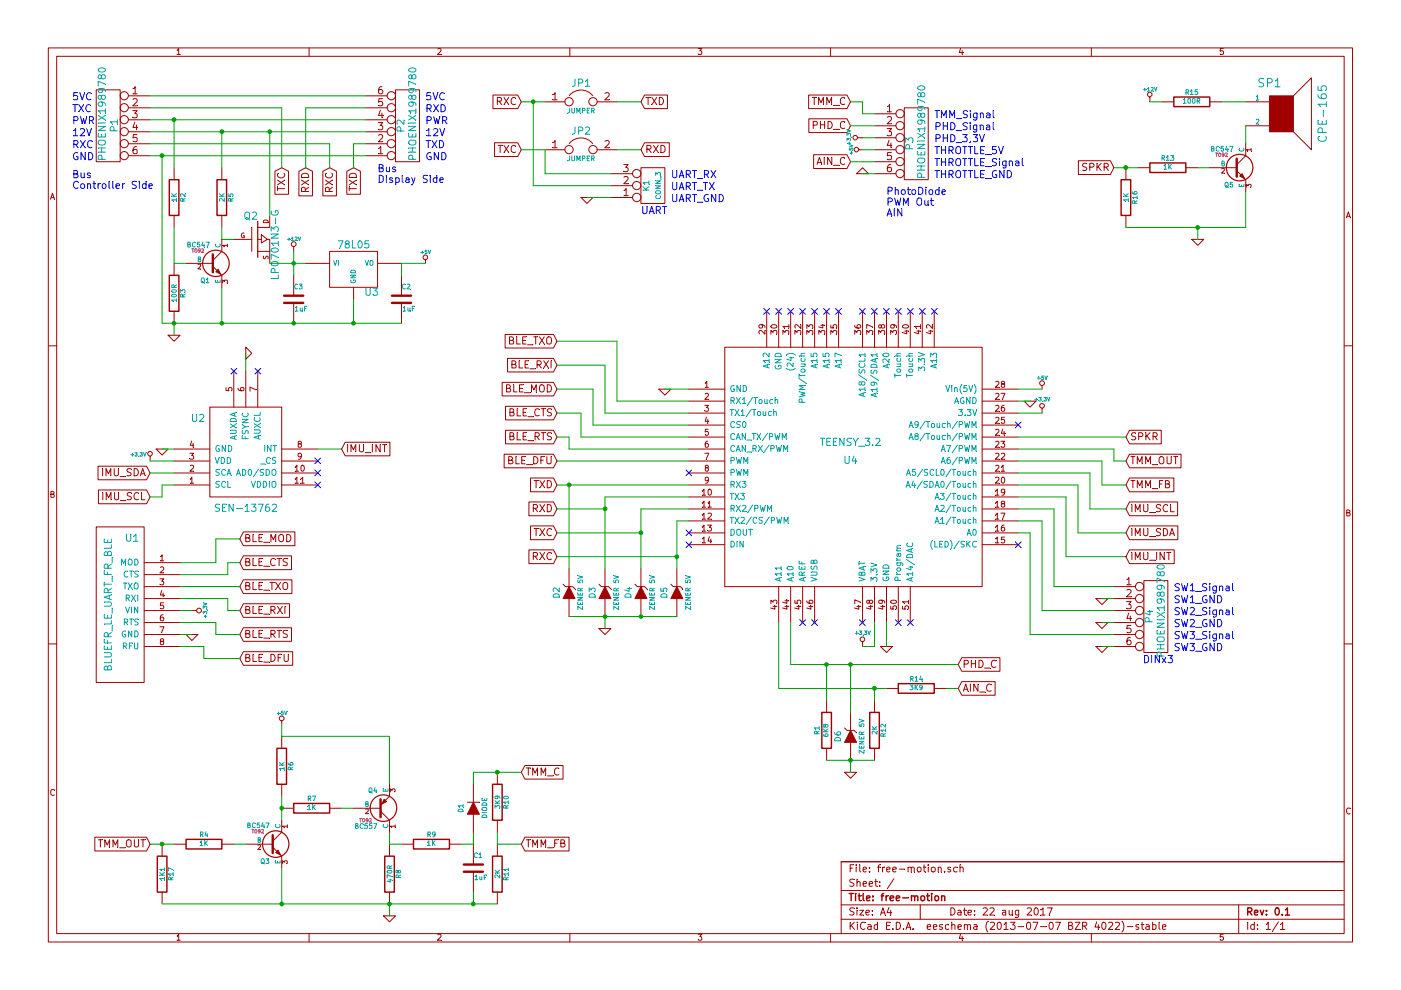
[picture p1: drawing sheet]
EESchema Schematic File Version 2
LIBS:power
LIBS:device
LIBS:transistors
LIBS:conn
LIBS:linear
LIBS:regul
LIBS:74xx
LIBS:cmos4000
LIBS:adc-dac
LIBS:memory
LIBS:xilinx
LIBS:special
LIBS:microcontrollers
LIBS:dsp
LIBS:microchip
LIBS:analog_switches
LIBS:motorola
LIBS:texas
LIBS:intel
LIBS:audio
LIBS:interface
LIBS:digital-audio
LIBS:philips
LIBS:display
LIBS:cypress
LIBS:siliconi
LIBS:opto
LIBS:atmel
LIBS:contrib
LIBS:valves
LIBS:user
LIBS:free-motion-cache
EELAYER 27 0
EELAYER END
$Descr A4 11693 8268
encoding utf-8
Sheet 1 1
Title "free-motion"
Date "22 aug 2017"
Rev "0.1"
Comp ""
Comment1 ""
Comment2 ""
Comment3 ""
Comment4 ""
$EndDescr
$Comp
L TEENSY_3.1 U4
U 1 1
P 7100 3900
F 0 "U4" H 7100 3950 60  0000 C CNN
F 1 "TEENSY_3.2" H 7100 4100 60  0000 C CNN
F 2 "~" H 7050 4000 60  0000 C CNN
F 3 "~" H 7050 4000 60  0000 C CNN
	1    7100 3900
	1    0    0    -1  
$EndComp
$Comp
L SEN-13762 U2
U 1 1
P 2050 3900
F 0 "U2" H 1650 4300 60  0000 C CNN
F 1 "SEN-13762" H 2050 3550 60  0000 C CNN
F 2 "" H 2000 3900 60  0000 C CNN
F 3 "" H 2000 3900 60  0000 C CNN
	1    2050 3900
	1    0    0    -1  
$EndComp
$Comp
L BLUEFR_LE_UART_FR_BLE U1
U 1 1
P 1000 5050
F 0 "U1" H 900 5600 60  0000 C CNN
F 1 "BLUEFR_LE_UART_FR_BLE" V 1100 5050 60  0000 C CNN
F 2 "" H 800 7250 60  0000 C CNN
F 3 "" H 800 7250 60  0000 C CNN
	1    1000 5050
	-1   0    0    -1  
$EndComp
$Comp
L CONN_6 P1
U 1 1
P 900 1050
F 0 "P1" V 850 1050 60  0000 C CNN
F 1 "PHOENIX1989780" V 950 1150 60  0000 C CNN
F 2 "~" H 900 1050 60  0000 C CNN
F 3 "~" H 900 1050 60  0000 C CNN
	1    900  1050
	-1   0    0    -1  
$EndComp
$Comp
L CONN_6 P2
U 1 1
P 3400 1050
F 0 "P2" V 3350 1050 60  0000 C CNN
F 1 "PHOENIX1989780" V 3450 950 60  0000 C CNN
F 2 "~" H 3400 1050 60  0000 C CNN
F 3 "~" H 3400 1050 60  0000 C CNN
	1    3400 1050
	1    0    0    1   
$EndComp
$Comp
L CONN_6 P3
U 1 1
P 7650 1200
F 0 "P3" V 7600 1200 60  0000 C CNN
F 1 "PHOENIX1989780" V 7700 1300 60  0000 C CNN
F 2 "~" H 7650 1200 60  0000 C CNN
F 3 "~" H 7650 1200 60  0000 C CNN
	1    7650 1200
	1    0    0    -1  
$EndComp
$Comp
L CONN_6 P4
U 1 1
P 9650 5150
F 0 "P4" V 9600 5150 60  0000 C CNN
F 1 "PHOENIX1989780" V 9700 5200 60  0000 C CNN
F 2 "~" H 9650 5150 60  0000 C CNN
F 3 "~" H 9650 5150 60  0000 C CNN
	1    9650 5150
	1    0    0    -1  
$EndComp
Text Notes 600  1500 0    60   ~ 0
Bus\nController Side
Text Notes 3150 1450 0    60   ~ 0
Bus\nDisplay Side
Text Notes 7400 1640 0    60   ~ 0
PhotoDiode\nPWM Out\nAIN
Text Notes 9800 5550 2    60   ~ 0
DINx3
$Comp
L 7805 U3
U 1 1
P 2950 2250
F 0 "U3" H 3100 2054 60  0000 C CNN
F 1 "78L05" H 2950 2450 60  0000 C CNN
F 2 "~" H 2950 2250 60  0000 C CNN
F 3 "~" H 2950 2250 60  0000 C CNN
	1    2950 2250
	1    0    0    -1  
$EndComp
$Comp
L MOSFET_P Q2
U 1 1
P 2150 2000
F 0 "Q2" H 2150 2190 60  0000 R CNN
F 1 "LP0701N3-G" V 2300 2250 60  0000 R CNN
F 2 "~" H 2150 2000 60  0000 C CNN
F 3 "~" H 2150 2000 60  0000 C CNN
	1    2150 2000
	1    0    0    -1  
$EndComp
$Comp
L R R2
U 1 1
P 1450 1650
F 0 "R2" V 1530 1650 40  0000 C CNN
F 1 "1K" V 1457 1651 40  0000 C CNN
F 2 "~" V 1380 1650 30  0000 C CNN
F 3 "~" H 1450 1650 30  0000 C CNN
	1    1450 1650
	1    0    0    -1  
$EndComp
$Comp
L R R5
U 1 1
P 1850 1650
F 0 "R5" V 1930 1650 40  0000 C CNN
F 1 "2K" V 1857 1651 40  0000 C CNN
F 2 "~" V 1780 1650 30  0000 C CNN
F 3 "~" H 1850 1650 30  0000 C CNN
	1    1850 1650
	1    0    0    -1  
$EndComp
$Comp
L R R3
U 1 1
P 1450 2450
F 0 "R3" V 1530 2450 40  0000 C CNN
F 1 "100R" V 1457 2451 40  0000 C CNN
F 2 "~" V 1380 2450 30  0000 C CNN
F 3 "~" H 1450 2450 30  0000 C CNN
	1    1450 2450
	1    0    0    -1  
$EndComp
$Comp
L GND #PWR01
U 1 1
P 1450 2800
F 0 "#PWR01" H 1450 2800 30  0001 C CNN
F 1 "GND" H 1450 2730 30  0001 C CNN
F 2 "" H 1450 2800 60  0000 C CNN
F 3 "" H 1450 2800 60  0000 C CNN
	1    1450 2800
	1    0    0    -1  
$EndComp
$Comp
L +5V #PWR02
U 1 1
P 3550 2200
F 0 "#PWR02" H 3550 2290 20  0001 C CNN
F 1 "+5V" H 3550 2290 30  0000 C CNN
F 2 "" H 3550 2200 60  0000 C CNN
F 3 "" H 3550 2200 60  0000 C CNN
	1    3550 2200
	1    0    0    -1  
$EndComp
Text Notes 600  1350 0    60   ~ 0
GND
Text Notes 600  1150 0    60   ~ 0
12V
Text Notes 600  1250 0    60   ~ 0
RXC
Text Notes 600  950  0    60   ~ 0
TXC
Text Notes 600  1050 0    60   ~ 0
PWR\n
Text Notes 600  850  0    60   ~ 0
5VC\n
Text GLabel 2750 1400 3    60   Input ~ 0
RXC
Text GLabel 2350 1400 3    60   Input ~ 0
TXC
Text GLabel 2550 1400 3    60   Input ~ 0
RXD
Text GLabel 2950 1400 3    60   Input ~ 0
TXD
$Comp
L +5V #PWR03
U 1 1
P 8700 3250
F 0 "#PWR03" H 8700 3340 20  0001 C CNN
F 1 "+5V" H 8700 3340 30  0000 C CNN
F 2 "" H 8700 3250 60  0000 C CNN
F 3 "" H 8700 3250 60  0000 C CNN
	1    8700 3250
	1    0    0    -1  
$EndComp
$Comp
L +3,3V #PWR04
U 1 1
P 8700 3450
F 0 "#PWR04" H 8700 3410 30  0001 C CNN
F 1 "+3,3V" H 8700 3560 30  0000 C CNN
F 2 "" H 8700 3450 60  0000 C CNN
F 3 "" H 8700 3450 60  0000 C CNN
	1    8700 3450
	1    0    0    -1  
$EndComp
$Comp
L GND #PWR05
U 1 1
P 8600 3350
F 0 "#PWR05" H 8600 3350 30  0001 C CNN
F 1 "GND" H 8600 3280 30  0001 C CNN
F 2 "" H 8600 3350 60  0000 C CNN
F 3 "" H 8600 3350 60  0000 C CNN
	1    8600 3350
	1    0    0    -1  
$EndComp
$Comp
L +3,3V #PWR06
U 1 1
P 7200 5400
F 0 "#PWR06" H 7200 5360 30  0001 C CNN
F 1 "+3,3V" H 7200 5510 30  0000 C CNN
F 2 "" H 7200 5400 60  0000 C CNN
F 3 "" H 7200 5400 60  0000 C CNN
	1    7200 5400
	1    0    0    -1  
$EndComp
NoConn ~ 7200 5200
$Comp
L GND #PWR07
U 1 1
P 7400 5400
F 0 "#PWR07" H 7400 5400 30  0001 C CNN
F 1 "GND" H 7400 5330 30  0001 C CNN
F 2 "" H 7400 5400 60  0000 C CNN
F 3 "" H 7400 5400 60  0000 C CNN
	1    7400 5400
	1    0    0    -1  
$EndComp
$Comp
L GND #PWR08
U 1 1
P 5550 3250
F 0 "#PWR08" H 5550 3250 30  0001 C CNN
F 1 "GND" H 5550 3180 30  0001 C CNN
F 2 "" H 5550 3250 60  0000 C CNN
F 3 "" H 5550 3250 60  0000 C CNN
	1    5550 3250
	1    0    0    -1  
$EndComp
$Comp
L GND #PWR09
U 1 1
P 1350 3750
F 0 "#PWR09" H 1350 3750 30  0001 C CNN
F 1 "GND" H 1350 3680 30  0001 C CNN
F 2 "" H 1350 3750 60  0000 C CNN
F 3 "" H 1350 3750 60  0000 C CNN
	1    1350 3750
	1    0    0    -1  
$EndComp
$Comp
L +3,3V #PWR010
U 1 1
P 1250 3850
F 0 "#PWR010" H 1250 3810 30  0001 C CNN
F 1 "+3,3V" H 1150 3900 30  0000 C CNN
F 2 "" H 1250 3850 60  0000 C CNN
F 3 "" H 1250 3850 60  0000 C CNN
	1    1250 3850
	1    0    0    -1  
$EndComp
NoConn ~ 2650 4050
NoConn ~ 2650 3950
Text GLabel 1250 4150 0    60   Input ~ 0
IMU_SCL
Text GLabel 2850 3750 2    60   Input ~ 0
IMU_INT
Text GLabel 1250 3950 0    60   Input ~ 0
IMU_SDA
NoConn ~ 2650 3850
$Comp
L ZENER D3
U 1 1
P 5050 4950
F 0 "D3" H 5050 5050 50  0000 C CNN
F 1 "ZENER 5V" H 5050 4850 40  0000 C CNN
F 2 "~" H 5050 4950 60  0000 C CNN
F 3 "~" H 5050 4950 60  0000 C CNN
	1    5050 4950
	0    -1   -1   0   
$EndComp
$Comp
L ZENER D2
U 1 1
P 4750 4950
F 0 "D2" H 4750 5050 50  0000 C CNN
F 1 "ZENER 5V" H 4750 4850 40  0000 C CNN
F 2 "~" H 4750 4950 60  0000 C CNN
F 3 "~" H 4750 4950 60  0000 C CNN
	1    4750 4950
	0    -1   -1   0   
$EndComp
$Comp
L ZENER D4
U 1 1
P 5350 4950
F 0 "D4" H 5350 5050 50  0000 C CNN
F 1 "ZENER 5V" H 5350 4850 40  0000 C CNN
F 2 "~" H 5350 4950 60  0000 C CNN
F 3 "~" H 5350 4950 60  0000 C CNN
	1    5350 4950
	0    -1   -1   0   
$EndComp
$Comp
L ZENER D5
U 1 1
P 5650 4950
F 0 "D5" H 5650 5050 50  0000 C CNN
F 1 "ZENER 5V" H 5650 4850 40  0000 C CNN
F 2 "~" H 5650 4950 60  0000 C CNN
F 3 "~" H 5650 4950 60  0000 C CNN
	1    5650 4950
	0    -1   -1   0   
$EndComp
NoConn ~ 5750 4550
NoConn ~ 5750 4450
Text GLabel 4650 4650 0    60   Input ~ 0
RXC
Text GLabel 4650 4450 0    60   Input ~ 0
TXC
Text GLabel 4650 4250 0    60   Input ~ 0
RXD
Text GLabel 4650 4050 0    60   Input ~ 0
TXD
$Comp
L GND #PWR011
U 1 1
P 5050 5250
F 0 "#PWR011" H 5050 5250 30  0001 C CNN
F 1 "GND" H 5050 5180 30  0001 C CNN
F 2 "" H 5050 5250 60  0000 C CNN
F 3 "" H 5050 5250 60  0000 C CNN
	1    5050 5250
	1    0    0    -1  
$EndComp
Text GLabel 9400 4250 2    60   Input ~ 0
IMU_SCL
Text GLabel 9400 4450 2    60   Input ~ 0
IMU_SDA
Text GLabel 2000 5100 2    60   Input ~ 0
BLE_RXI
Text GLabel 2000 4900 2    60   Input ~ 0
BLE_TXO
Text GLabel 2000 4700 2    60   Input ~ 0
BLE_CTS
Text GLabel 2000 5300 2    60   Input ~ 0
BLE_RTS
Text GLabel 2000 4500 2    60   Input ~ 0
BLE_MOD
Text GLabel 2000 5500 2    60   Input ~ 0
BLE_DFU
$Comp
L GND #PWR012
U 1 1
P 1600 5300
F 0 "#PWR012" H 1600 5300 30  0001 C CNN
F 1 "GND" H 1600 5230 30  0001 C CNN
F 2 "" H 1600 5300 60  0000 C CNN
F 3 "" H 1600 5300 60  0000 C CNN
	1    1600 5300
	-1   0    0    -1  
$EndComp
$Comp
L +3,3V #PWR013
U 1 1
P 1600 5100
F 0 "#PWR013" H 1600 5060 30  0001 C CNN
F 1 "+3,3V" H 1600 5210 30  0000 C CNN
F 2 "" H 1600 5100 60  0000 C CNN
F 3 "" H 1600 5100 60  0000 C CNN
	1    1600 5100
	0    1    -1   0   
$EndComp
Text GLabel 4650 3050 0    60   Input ~ 0
BLE_RXI
Text GLabel 4650 2850 0    60   Input ~ 0
BLE_TXO
Text GLabel 4650 3450 0    60   Input ~ 0
BLE_CTS
Text GLabel 4650 3650 0    60   Input ~ 0
BLE_RTS
Text GLabel 4650 3250 0    60   Input ~ 0
BLE_MOD
Text GLabel 4650 3850 0    60   Input ~ 0
BLE_DFU
NoConn ~ 5750 3950
$Comp
L SPEAKER SP1
U 1 1
P 10700 950
F 0 "SP1" H 10600 1200 70  0000 C CNN
F 1 "CPE-165" V 11050 950 70  0000 C CNN
F 2 "~" H 10700 950 60  0000 C CNN
F 3 "~" H 10700 950 60  0000 C CNN
	1    10700 950 
	1    0    0    -1  
$EndComp
NoConn ~ 6800 5200
NoConn ~ 6700 5200
$Comp
L JUMPER JP1
U 1 1
P 4850 850
F 0 "JP1" H 4850 1000 60  0000 C CNN
F 1 "JUMPER" H 4850 770 40  0000 C CNN
F 2 "~" H 4850 850 60  0000 C CNN
F 3 "~" H 4850 850 60  0000 C CNN
	1    4850 850 
	1    0    0    -1  
$EndComp
$Comp
L JUMPER JP2
U 1 1
P 4850 1250
F 0 "JP2" H 4850 1400 60  0000 C CNN
F 1 "JUMPER" H 4850 1170 40  0000 C CNN
F 2 "~" H 4850 1250 60  0000 C CNN
F 3 "~" H 4850 1250 60  0000 C CNN
	1    4850 1250
	1    0    0    -1  
$EndComp
Text GLabel 4350 850  0    60   Input ~ 0
RXC
Text GLabel 4350 1250 0    60   Input ~ 0
TXC
Text GLabel 5350 1250 2    60   Input ~ 0
RXD
Text GLabel 5350 850  2    60   Input ~ 0
TXD
$Comp
L CONN_3 K1
U 1 1
P 5450 1550
F 0 "K1" V 5400 1550 50  0000 C CNN
F 1 "CONN_3" V 5500 1550 40  0000 C CNN
F 2 "~" H 5450 1550 60  0000 C CNN
F 3 "~" H 5450 1550 60  0000 C CNN
	1    5450 1550
	1    0    0    1   
$EndComp
$Comp
L GND #PWR014
U 1 1
P 4900 1650
F 0 "#PWR014" H 4900 1650 30  0001 C CNN
F 1 "GND" H 4900 1580 30  0001 C CNN
F 2 "" H 4900 1650 60  0000 C CNN
F 3 "" H 4900 1650 60  0000 C CNN
	1    4900 1650
	1    0    0    -1  
$EndComp
$Comp
L R R17
U 1 1
P 1350 7300
F 0 "R17" V 1430 7300 40  0000 C CNN
F 1 "1K1" V 1357 7301 40  0000 C CNN
F 2 "~" V 1280 7300 30  0000 C CNN
F 3 "~" H 1350 7300 30  0000 C CNN
	1    1350 7300
	1    0    0    -1  
$EndComp
NoConn ~ 1950 3100
NoConn ~ 2150 3100
$Comp
L GND #PWR015
U 1 1
P 2050 2950
F 0 "#PWR015" H 2050 2950 30  0001 C CNN
F 1 "GND" H 2050 2880 30  0001 C CNN
F 2 "" H 2050 2950 60  0000 C CNN
F 3 "" H 2050 2950 60  0000 C CNN
	1    2050 2950
	0    -1   -1   0   
$EndComp
$Comp
L R R15
U 1 1
P 9950 850
F 0 "R15" V 10030 850 40  0000 C CNN
F 1 "100R" V 9957 851 40  0000 C CNN
F 2 "~" V 9880 850 30  0000 C CNN
F 3 "~" H 9950 850 30  0000 C CNN
	1    9950 850 
	0    -1   -1   0   
$EndComp
$Comp
L R R13
U 1 1
P 9750 1400
F 0 "R13" V 9830 1400 40  0000 C CNN
F 1 "1K" V 9757 1401 40  0000 C CNN
F 2 "~" V 9680 1400 30  0000 C CNN
F 3 "~" H 9750 1400 30  0000 C CNN
	1    9750 1400
	0    -1   -1   0   
$EndComp
$Comp
L R R16
U 1 1
P 9400 1650
F 0 "R16" V 9480 1650 40  0000 C CNN
F 1 "1K" V 9407 1651 40  0000 C CNN
F 2 "~" V 9330 1650 30  0000 C CNN
F 3 "~" H 9400 1650 30  0000 C CNN
	1    9400 1650
	1    0    0    -1  
$EndComp
$Comp
L R R4
U 1 1
P 1700 7050
F 0 "R4" V 1780 7050 40  0000 C CNN
F 1 "1K" V 1707 7051 40  0000 C CNN
F 2 "~" V 1630 7050 30  0000 C CNN
F 3 "~" H 1700 7050 30  0000 C CNN
	1    1700 7050
	0    -1   -1   0   
$EndComp
$Comp
L R R8
U 1 1
P 3250 7300
F 0 "R8" V 3330 7300 40  0000 C CNN
F 1 "470R" V 3257 7301 40  0000 C CNN
F 2 "~" V 3180 7300 30  0000 C CNN
F 3 "~" H 3250 7300 30  0000 C CNN
	1    3250 7300
	1    0    0    -1  
$EndComp
$Comp
L R R7
U 1 1
P 2600 6750
F 0 "R7" V 2680 6750 40  0000 C CNN
F 1 "1K" V 2607 6751 40  0000 C CNN
F 2 "~" V 2530 6750 30  0000 C CNN
F 3 "~" H 2600 6750 30  0000 C CNN
	1    2600 6750
	0    -1   -1   0   
$EndComp
$Comp
L R R9
U 1 1
P 3600 7050
F 0 "R9" V 3680 7050 40  0000 C CNN
F 1 "1K" V 3607 7051 40  0000 C CNN
F 2 "~" V 3530 7050 30  0000 C CNN
F 3 "~" H 3600 7050 30  0000 C CNN
	1    3600 7050
	0    -1   -1   0   
$EndComp
$Comp
L C C1
U 1 1
P 3950 7250
F 0 "C1" H 3950 7350 40  0000 L CNN
F 1 "1uF" H 3956 7165 40  0000 L CNN
F 2 "~" H 3988 7100 30  0000 C CNN
F 3 "~" H 3950 7250 60  0000 C CNN
	1    3950 7250
	1    0    0    -1  
$EndComp
$Comp
L R R6
U 1 1
P 2350 6400
F 0 "R6" V 2430 6400 40  0000 C CNN
F 1 "1K" V 2357 6401 40  0000 C CNN
F 2 "~" V 2280 6400 30  0000 C CNN
F 3 "~" H 2350 6400 30  0000 C CNN
	1    2350 6400
	1    0    0    -1  
$EndComp
$Comp
L +5V #PWR016
U 1 1
P 2350 6050
F 0 "#PWR016" H 2350 6140 20  0001 C CNN
F 1 "+5V" H 2350 6140 30  0000 C CNN
F 2 "" H 2350 6050 60  0000 C CNN
F 3 "" H 2350 6050 60  0000 C CNN
	1    2350 6050
	1    0    0    -1  
$EndComp
Text GLabel 1250 7050 0    60   Input ~ 0
TMM_OUT
$Comp
L R R11
U 1 1
P 4150 7300
F 0 "R11" V 4230 7300 40  0000 C CNN
F 1 "2K" V 4157 7301 40  0000 C CNN
F 2 "~" V 4080 7300 30  0000 C CNN
F 3 "~" H 4150 7300 30  0000 C CNN
	1    4150 7300
	1    0    0    -1  
$EndComp
$Comp
L R R10
U 1 1
P 4150 6700
F 0 "R10" V 4230 6700 40  0000 C CNN
F 1 "3K9" V 4157 6701 40  0000 C CNN
F 2 "~" V 4080 6700 30  0000 C CNN
F 3 "~" H 4150 6700 30  0000 C CNN
	1    4150 6700
	1    0    0    -1  
$EndComp
Text GLabel 4350 7050 2    60   Input ~ 0
TMM_FB
Text GLabel 4350 6450 2    60   Input ~ 0
TMM_C
$Comp
L GND #PWR017
U 1 1
P 7200 1450
F 0 "#PWR017" H 7200 1450 30  0001 C CNN
F 1 "GND" H 7200 1380 30  0001 C CNN
F 2 "" H 7200 1450 60  0000 C CNN
F 3 "" H 7200 1450 60  0000 C CNN
	1    7200 1450
	1    0    0    1   
$EndComp
$Comp
L +5V #PWR018
U 1 1
P 7200 1250
F 0 "#PWR018" H 7200 1340 20  0001 C CNN
F 1 "+5V" H 7200 1340 30  0000 C CNN
F 2 "" H 7200 1250 60  0000 C CNN
F 3 "" H 7200 1250 60  0000 C CNN
	1    7200 1250
	0    -1   1    0   
$EndComp
Text GLabel 7100 850  0    60   Input ~ 0
TMM_C
Text GLabel 7100 1050 0    60   Input ~ 0
PHD_C
Text GLabel 7100 1350 0    60   Input ~ 0
AIN_C
$Comp
L GND #PWR019
U 1 1
P 9200 5000
F 0 "#PWR019" H 9200 5000 30  0001 C CNN
F 1 "GND" H 9200 4930 30  0001 C CNN
F 2 "" H 9200 5000 60  0000 C CNN
F 3 "" H 9200 5000 60  0000 C CNN
	1    9200 5000
	1    0    0    -1  
$EndComp
$Comp
L GND #PWR020
U 1 1
P 9200 5200
F 0 "#PWR020" H 9200 5200 30  0001 C CNN
F 1 "GND" H 9200 5130 30  0001 C CNN
F 2 "" H 9200 5200 60  0000 C CNN
F 3 "" H 9200 5200 60  0000 C CNN
	1    9200 5200
	1    0    0    -1  
$EndComp
$Comp
L GND #PWR021
U 1 1
P 9200 5400
F 0 "#PWR021" H 9200 5400 30  0001 C CNN
F 1 "GND" H 9200 5330 30  0001 C CNN
F 2 "" H 9200 5400 60  0000 C CNN
F 3 "" H 9200 5400 60  0000 C CNN
	1    9200 5400
	1    0    0    -1  
$EndComp
NoConn ~ 8500 4550
Text GLabel 9400 3850 2    60   Input ~ 0
TMM_OUT
Text GLabel 9400 4050 2    60   Input ~ 0
TMM_FB
Text GLabel 8000 5550 2    60   Input ~ 0
PHD_C
Text GLabel 8000 5750 2    60   Input ~ 0
AIN_C
$Comp
L ZENER D6
U 1 1
P 7100 6150
F 0 "D6" H 7100 6250 50  0000 C CNN
F 1 "ZENER 5V" H 7100 6050 40  0000 C CNN
F 2 "~" H 7100 6150 60  0000 C CNN
F 3 "~" H 7100 6150 60  0000 C CNN
	1    7100 6150
	0    -1   -1   0   
$EndComp
$Comp
L R R14
U 1 1
P 7650 5750
F 0 "R14" V 7730 5750 40  0000 C CNN
F 1 "3K9" V 7657 5751 40  0000 C CNN
F 2 "~" V 7580 5750 30  0000 C CNN
F 3 "~" H 7650 5750 30  0000 C CNN
	1    7650 5750
	0    -1   -1   0   
$EndComp
$Comp
L R R12
U 1 1
P 7300 6100
F 0 "R12" V 7380 6100 40  0000 C CNN
F 1 "2K" V 7307 6101 40  0000 C CNN
F 2 "~" V 7230 6100 30  0000 C CNN
F 3 "~" H 7300 6100 30  0000 C CNN
	1    7300 6100
	1    0    0    -1  
$EndComp
$Comp
L GND #PWR022
U 1 1
P 3250 7650
F 0 "#PWR022" H 3250 7650 30  0001 C CNN
F 1 "GND" H 3250 7580 30  0001 C CNN
F 2 "" H 3250 7650 60  0000 C CNN
F 3 "" H 3250 7650 60  0000 C CNN
	1    3250 7650
	1    0    0    -1  
$EndComp
$Comp
L GND #PWR023
U 1 1
P 7100 6450
F 0 "#PWR023" H 7100 6450 30  0001 C CNN
F 1 "GND" H 7100 6380 30  0001 C CNN
F 2 "" H 7100 6450 60  0000 C CNN
F 3 "" H 7100 6450 60  0000 C CNN
	1    7100 6450
	1    0    0    -1  
$EndComp
$Comp
L GND #PWR024
U 1 1
P 10000 2000
F 0 "#PWR024" H 10000 2000 30  0001 C CNN
F 1 "GND" H 10000 1930 30  0001 C CNN
F 2 "" H 10000 2000 60  0000 C CNN
F 3 "" H 10000 2000 60  0000 C CNN
	1    10000 2000
	1    0    0    -1  
$EndComp
Text GLabel 9300 1400 0    60   Input ~ 0
SPKR
NoConn ~ 7500 5200
NoConn ~ 7600 5200
NoConn ~ 6400 2600
NoConn ~ 6600 2600
NoConn ~ 7800 2600
NoConn ~ 7600 2600
NoConn ~ 7500 2600
NoConn ~ 7400 2600
NoConn ~ 7300 2600
NoConn ~ 7200 2600
NoConn ~ 7000 2600
NoConn ~ 6900 2600
NoConn ~ 6800 2600
$Comp
L +12V #PWR025
U 1 1
P 2450 2100
F 0 "#PWR025" H 2450 2050 20  0001 C CNN
F 1 "+12V" H 2450 2200 30  0000 C CNN
F 2 "" H 2450 2100 60  0000 C CNN
F 3 "" H 2450 2100 60  0000 C CNN
	1    2450 2100
	1    0    0    -1  
$EndComp
Wire Wire Line
	2750 1200 1250 1200
Wire Wire Line
	5150 3350 5750 3350
Wire Wire Line
	5150 2850 5150 3350
Wire Wire Line
	4650 2850 5150 2850
Wire Wire Line
	5050 3050 4650 3050
Wire Wire Line
	5050 3450 5050 3050
Wire Wire Line
	5750 3450 5050 3450
Wire Wire Line
	4950 3550 5750 3550
Wire Wire Line
	4950 3250 4950 3550
Wire Wire Line
	4650 3250 4950 3250
Wire Wire Line
	4850 3450 4650 3450
Wire Wire Line
	4850 3650 4850 3450
Wire Wire Line
	5750 3650 4850 3650
Wire Wire Line
	4750 3650 4650 3650
Wire Wire Line
	4750 3750 4750 3650
Wire Wire Line
	5750 3750 4750 3750
Wire Wire Line
	4650 3850 5750 3850
Connection ~ 4750 4050
Wire Wire Line
	4750 4750 4750 4050
Connection ~ 5050 4250
Connection ~ 5350 4450
Connection ~ 5650 4650
Wire Wire Line
	5050 4250 4650 4250
Wire Wire Line
	5050 4150 5050 4750
Wire Wire Line
	5750 4150 5050 4150
Wire Wire Line
	5350 4450 4650 4450
Wire Wire Line
	5350 4250 5350 4750
Wire Wire Line
	5750 4250 5350 4250
Wire Wire Line
	5650 4650 4650 4650
Wire Wire Line
	5650 4350 5650 4750
Wire Wire Line
	5750 4350 5650 4350
Wire Wire Line
	5050 5250 5050 5150
Wire Wire Line
	4650 4050 5750 4050
Wire Wire Line
	1800 5200 1500 5200
Wire Wire Line
	1800 5300 1800 5200
Wire Wire Line
	2000 5300 1800 5300
Wire Wire Line
	1700 5500 2000 5500
Wire Wire Line
	1700 5400 1700 5500
Wire Wire Line
	1500 5400 1700 5400
Wire Wire Line
	1800 4700 1500 4700
Wire Wire Line
	1800 4500 1800 4700
Wire Wire Line
	2000 4500 1800 4500
Wire Wire Line
	1900 4700 2000 4700
Wire Wire Line
	1900 4800 1900 4700
Wire Wire Line
	1500 4800 1900 4800
Wire Wire Line
	2000 4900 1500 4900
Wire Wire Line
	1900 5100 2000 5100
Wire Wire Line
	1900 5000 1900 5100
Wire Wire Line
	1500 5000 1900 5000
Wire Wire Line
	1500 5300 1600 5300
Wire Wire Line
	1600 5100 1500 5100
Wire Wire Line
	8500 3950 9100 3950
Connection ~ 5350 5150
Connection ~ 5050 5150
Wire Wire Line
	5650 5150 4750 5150
Wire Wire Line
	1350 4150 1250 4150
Wire Wire Line
	1350 4050 1350 4150
Wire Wire Line
	1450 4050 1350 4050
Wire Wire Line
	1250 3950 1450 3950
Wire Wire Line
	1350 3750 1450 3750
Wire Wire Line
	1250 3850 1450 3850
Wire Wire Line
	7400 5200 7400 5400
Wire Wire Line
	1250 800  3050 800 
Wire Wire Line
	2550 900  3050 900 
Wire Wire Line
	2550 1400 2550 900 
Wire Wire Line
	2350 900  1250 900 
Wire Wire Line
	2350 1400 2350 900 
Wire Wire Line
	2750 1400 2750 1200
Wire Wire Line
	2950 1200 2950 1400
Wire Wire Line
	3050 1200 2950 1200
Wire Wire Line
	2950 2700 2950 2500
Wire Wire Line
	2250 2200 2550 2200
Connection ~ 1850 2700
Wire Wire Line
	1850 2700 1850 2400
Connection ~ 1450 2700
Connection ~ 2250 1100
Wire Wire Line
	2250 1800 2250 1100
Wire Wire Line
	1850 2000 1950 2000
Wire Wire Line
	1850 1900 1850 2000
Connection ~ 1850 1100
Wire Wire Line
	1850 1400 1850 1100
Connection ~ 1450 1000
Wire Wire Line
	1450 1400 1450 1000
Wire Wire Line
	1250 1000 3050 1000
Wire Wire Line
	1250 1100 3050 1100
Wire Wire Line
	1450 2200 1550 2200
Wire Wire Line
	1450 1900 1450 2200
Connection ~ 1350 1300
Wire Wire Line
	1350 2700 1350 1300
Wire Wire Line
	1450 2800 1450 2700
Wire Wire Line
	1250 1300 3050 1300
Wire Wire Line
	5150 850  5350 850 
Wire Wire Line
	5350 1250 5150 1250
Wire Wire Line
	5100 1450 4550 1450
Wire Wire Line
	4550 1450 4550 1250
Wire Wire Line
	5100 1550 4450 1550
Wire Wire Line
	4450 1550 4450 850 
Wire Wire Line
	4550 1250 4350 1250
Wire Wire Line
	4350 850  4550 850 
Connection ~ 4450 850 
Wire Wire Line
	4900 1650 5100 1650
Wire Wire Line
	2050 3100 2050 2950
Wire Wire Line
	10400 1200 10400 1050
Wire Wire Line
	1350 7550 4150 7550
Wire Wire Line
	3950 7550 3950 7450
Connection ~ 3250 7550
Wire Wire Line
	1250 7050 1450 7050
Wire Wire Line
	1950 7050 2050 7050
Wire Wire Line
	2350 7250 2350 7550
Connection ~ 2350 7550
Wire Wire Line
	2350 6650 2350 6850
Wire Wire Line
	3250 7050 3250 6950
Wire Wire Line
	3250 7050 3350 7050
Wire Wire Line
	2850 6750 2950 6750
Wire Wire Line
	2350 6150 2350 6050
Connection ~ 2350 6750
Wire Wire Line
	3850 7050 3950 7050
Connection ~ 1350 7050
Wire Wire Line
	3950 7050 3950 6950
Wire Wire Line
	3950 6550 3950 6450
Wire Wire Line
	3950 6450 4350 6450
Connection ~ 3950 7550
Wire Wire Line
	4150 7050 4150 6950
Wire Wire Line
	4150 7050 4350 7050
Connection ~ 4150 6450
Wire Wire Line
	7300 1450 7200 1450
Wire Wire Line
	7200 1150 7300 1150
Wire Wire Line
	7200 1250 7300 1250
Wire Wire Line
	7200 950  7300 950 
Wire Wire Line
	7200 950  7200 850 
Wire Wire Line
	7200 850  7100 850 
Wire Wire Line
	7100 1050 7300 1050
Wire Wire Line
	7100 1350 7300 1350
Wire Wire Line
	9200 5400 9300 5400
Wire Wire Line
	9200 5200 9300 5200
Wire Wire Line
	9200 5000 9300 5000
Wire Wire Line
	8500 4450 8600 4450
Wire Wire Line
	8600 4450 8600 5300
Wire Wire Line
	8600 5300 9300 5300
Wire Wire Line
	8500 4350 8700 4350
Wire Wire Line
	8700 4350 8700 5100
Wire Wire Line
	8700 5100 9300 5100
Wire Wire Line
	8500 4250 8800 4250
Wire Wire Line
	8800 4250 8800 4900
Wire Wire Line
	8800 4900 9300 4900
Wire Wire Line
	8500 4050 9000 4050
Wire Wire Line
	8500 3850 9200 3850
Wire Wire Line
	8500 3750 9300 3750
Wire Wire Line
	3250 7650 3250 7550
Wire Wire Line
	6500 5750 7400 5750
Wire Wire Line
	6600 5550 8000 5550
Wire Wire Line
	7100 5550 7100 5950
Connection ~ 7100 5550
Wire Wire Line
	8000 5750 7900 5750
Connection ~ 7300 5750
Wire Wire Line
	10000 2000 10000 1900
Wire Wire Line
	9700 850  9600 850 
Wire Wire Line
	9400 1900 10400 1900
Wire Wire Line
	10400 1900 10400 1600
Wire Wire Line
	10200 850  10400 850 
Wire Wire Line
	2450 2100 2450 2300
Wire Wire Line
	2850 3750 2650 3750
Wire Wire Line
	5750 3250 5550 3250
Wire Wire Line
	9400 3850 9300 3850
Wire Wire Line
	9300 3850 9300 3750
Wire Wire Line
	9200 3850 9200 4050
Wire Wire Line
	9200 4050 9400 4050
Wire Wire Line
	9400 4250 9100 4250
Wire Wire Line
	9100 4250 9100 3950
Wire Wire Line
	9000 4450 9400 4450
Wire Wire Line
	9000 4050 9000 4450
Wire Wire Line
	8500 4150 8900 4150
Wire Wire Line
	8900 4150 8900 4650
Wire Wire Line
	8900 4650 9400 4650
Text GLabel 9400 4650 2    60   Input ~ 0
IMU_INT
Wire Wire Line
	2350 6150 3250 6150
Wire Wire Line
	3250 6150 3250 6550
Wire Wire Line
	8500 3250 8700 3250
Wire Wire Line
	8700 3450 8500 3450
Wire Wire Line
	8600 3350 8500 3350
Wire Wire Line
	3550 2200 3350 2200
Wire Wire Line
	7200 5400 7300 5400
Wire Wire Line
	7300 5400 7300 5200
Wire Wire Line
	10000 1400 10100 1400
Wire Wire Line
	9300 1400 9500 1400
Connection ~ 9400 1400
Connection ~ 10000 1900
$Comp
L +3,3V #PWR026
U 1 1
P 7200 1150
F 0 "#PWR026" H 7200 1110 30  0001 C CNN
F 1 "+3,3V" H 7200 1260 30  0000 C CNN
F 2 "" H 7200 1150 60  0000 C CNN
F 3 "" H 7200 1150 60  0000 C CNN
	1    7200 1150
	0    -1   -1   0   
$EndComp
$Comp
L R R1
U 1 1
P 6900 6100
F 0 "R1" V 6980 6100 40  0000 C CNN
F 1 "6K8" V 6907 6101 40  0000 C CNN
F 2 "~" V 6830 6100 30  0000 C CNN
F 3 "~" H 6900 6100 30  0000 C CNN
	1    6900 6100
	-1   0    0    1   
$EndComp
Wire Wire Line
	7300 5850 7300 5750
Connection ~ 7100 6350
Wire Wire Line
	6900 5850 6900 5550
Connection ~ 6900 5550
Connection ~ 2450 2200
$Comp
L C C3
U 1 1
P 2450 2500
F 0 "C3" H 2450 2600 40  0000 L CNN
F 1 "1uF" H 2456 2415 40  0000 L CNN
F 2 "~" H 2488 2350 30  0000 C CNN
F 3 "~" H 2450 2500 60  0000 C CNN
	1    2450 2500
	1    0    0    -1  
$EndComp
$Comp
L C C2
U 1 1
P 3350 2500
F 0 "C2" H 3350 2600 40  0000 L CNN
F 1 "1uF" H 3356 2415 40  0000 L CNN
F 2 "~" H 3388 2350 30  0000 C CNN
F 3 "~" H 3350 2500 60  0000 C CNN
	1    3350 2500
	1    0    0    -1  
$EndComp
Wire Wire Line
	3350 2200 3350 2300
Connection ~ 2950 2700
$Comp
L BC547 Q1
U 1 1
P 1750 2200
F 0 "Q1" H 1750 2051 40  0000 R CNN
F 1 "BC547" H 1750 2350 40  0000 R CNN
F 2 "TO92" H 1650 2302 29  0000 C CNN
F 3 "~" H 1750 2200 60  0000 C CNN
	1    1750 2200
	1    0    0    -1  
$EndComp
$Comp
L BC547 Q5
U 1 1
P 10300 1400
F 0 "Q5" H 10300 1251 40  0000 R CNN
F 1 "BC547" H 10300 1550 40  0000 R CNN
F 2 "TO92" H 10200 1502 29  0000 C CNN
F 3 "~" H 10300 1400 60  0000 C CNN
	1    10300 1400
	1    0    0    -1  
$EndComp
$Comp
L BC547 Q3
U 1 1
P 2250 7050
F 0 "Q3" H 2250 6901 40  0000 R CNN
F 1 "BC547" H 2250 7200 40  0000 R CNN
F 2 "TO92" H 2150 7152 29  0000 C CNN
F 3 "~" H 2250 7050 60  0000 C CNN
	1    2250 7050
	1    0    0    -1  
$EndComp
$Comp
L BC557 Q4
U 1 1
P 3150 6750
F 0 "Q4" H 3150 6601 40  0000 R CNN
F 1 "BC557" H 3150 6900 40  0000 R CNN
F 2 "TO92" H 3050 6852 29  0000 C CNN
F 3 "~" H 3150 6750 60  0000 C CNN
	1    3150 6750
	1    0    0    1   
$EndComp
$Comp
L +12V #PWR027
U 1 1
P 9600 850
F 0 "#PWR027" H 9600 800 20  0001 C CNN
F 1 "+12V" H 9600 950 30  0000 C CNN
F 2 "" H 9600 850 60  0000 C CNN
F 3 "" H 9600 850 60  0000 C CNN
	1    9600 850 
	1    0    0    -1  
$EndComp
NoConn ~ 7700 2600
NoConn ~ 6500 2600
NoConn ~ 6700 2600
Text GLabel 9400 3650 2    60   Input ~ 0
SPKR
Wire Wire Line
	8500 3650 9400 3650
NoConn ~ 8500 3550
Wire Wire Line
	6600 5550 6600 5200
Wire Wire Line
	6500 5200 6500 5750
Wire Wire Line
	1350 2700 3350 2700
Connection ~ 2450 2700
$Comp
L DIODE D1
U 1 1
P 3950 6750
F 0 "D1" H 3950 6850 40  0000 C CNN
F 1 "DIODE" H 3950 6650 40  0000 C CNN
F 2 "~" H 3950 6750 60  0000 C CNN
F 3 "~" H 3950 6750 60  0000 C CNN
	1    3950 6750
	0    -1   -1   0   
$EndComp
Text Notes 3550 1350 0    60   ~ 0
GND
Text Notes 3550 1150 0    60   ~ 0
12V
Text Notes 3550 1250 0    60   ~ 0
TXD
Text Notes 3550 950  0    60   ~ 0
RXD
Text Notes 3550 1050 0    60   ~ 0
PWR\n
Text Notes 3550 850  0    60   ~ 0
5VC\n
Text Notes 7800 1000 0    60   ~ 0
TMM_Signal
Text Notes 7800 1100 0    60   ~ 0
PHD_Signal
Text Notes 7800 1200 0    60   ~ 0
PHD_3,3V
Text Notes 7800 1300 0    60   ~ 0
THROTTLE_5V
Text Notes 7800 1400 0    60   ~ 0
THROTTLE_Signal
Text Notes 7800 1500 0    60   ~ 0
THROTTLE_GND
Text Notes 5600 1700 0    60   ~ 0
UART_GND
Text Notes 5600 1600 0    60   ~ 0
UART_TX
Text Notes 5600 1500 0    60   ~ 0
UART_RX
Wire Wire Line
	6900 6350 7300 6350
Wire Wire Line
	7100 6450 7100 6350
Text Notes 9800 4950 0    60   ~ 0
SW1_Signal
Text Notes 9800 5050 0    60   ~ 0
SW1_GND
Text Notes 9800 5150 0    60   ~ 0
SW2_Signal
Text Notes 9800 5250 0    60   ~ 0
SW2_GND
Text Notes 9800 5350 0    60   ~ 0
SW3_Signal
Text Notes 9800 5450 0    60   ~ 0
SW3_GND
Text Notes 5350 1800 0    60   ~ 0
UART
$EndSCHEMATC
